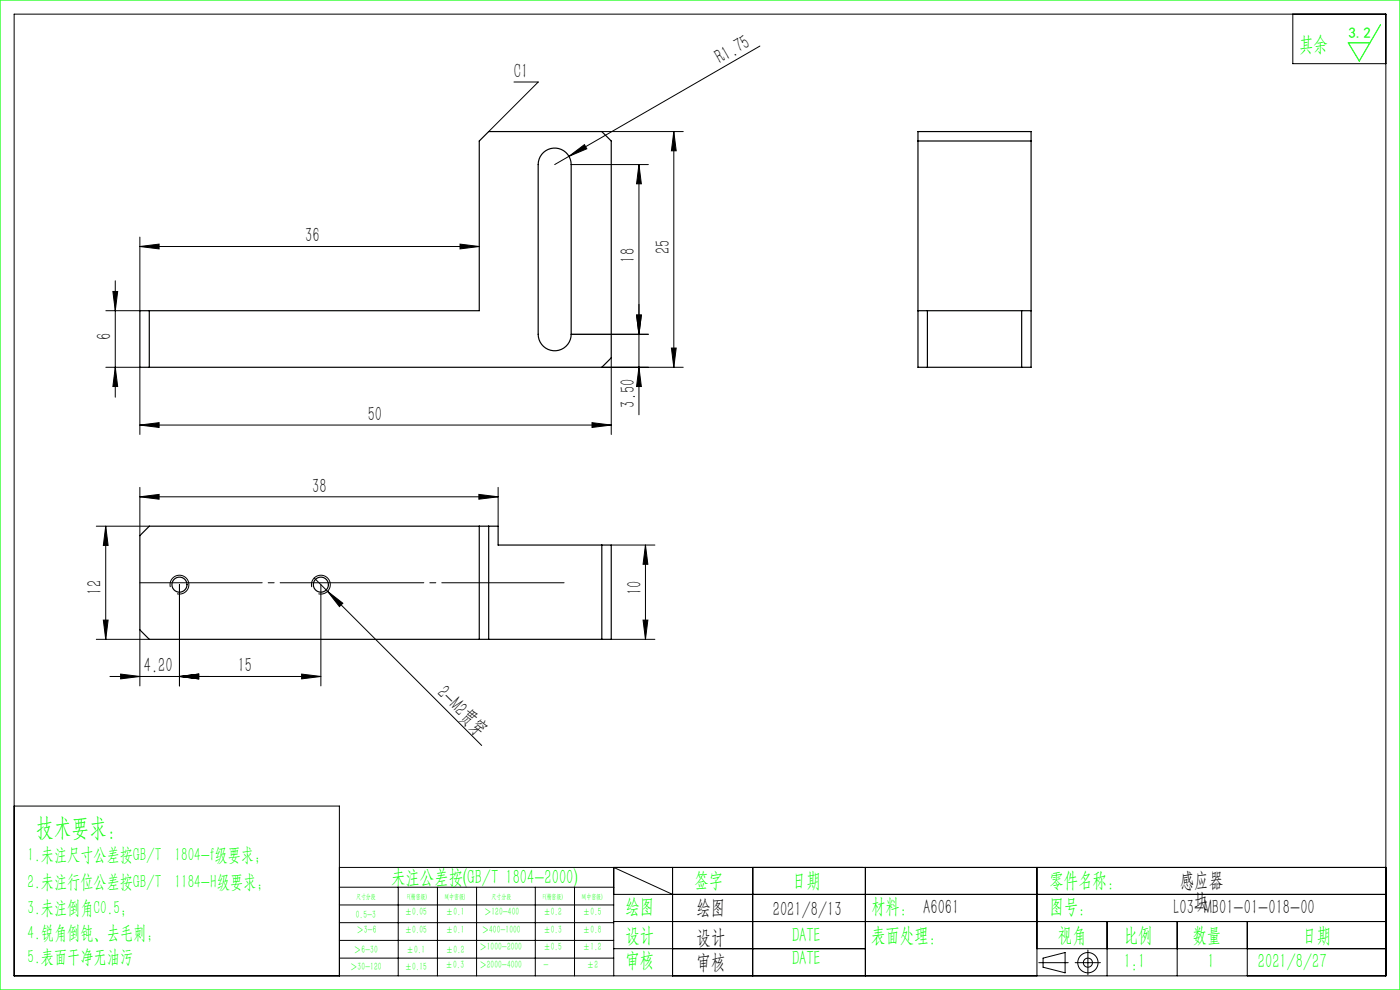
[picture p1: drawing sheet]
<svg xmlns="http://www.w3.org/2000/svg" width="297mm" height="210mm" viewBox="0 0 297 210" stroke-linecap="round" stroke-linejoin="round" font-family="sans-serif">
<g fill="none" stroke="#000" stroke-width=".21">
<path d="M3 3h291v204h-291zM109 17.4h5.2l-10.5 10.5M161.2 9.8l-40.5 23.4M274.3 3v10.5h19.7M120.7 33.2l3.3-2.5 .5 .9zM120.7 33.2l-3 1.7M121.2 34.9h16.3M127.7 27.9h17.2M135.5 34.9v53.1M135.5 34.9l.6 4.1h-1.1zM142.9 27.9l.6 4.1h-1.1zM142.9 27.9v50"/>
<path d="M24.5 59.6v24.7M29.7 52.3l4.1-.5v1zM29.7 50.3v15.6h-7.2M29.7 52.3h72M97.6 51.8l4.1 .5-4.1 .5zM22.5 77.9h7.2v14.3M23.9 61.8h1.1l-.5 4.1zM24.5 77.9l.5 4.1h-1.1zM121.2 70.9h16.3M127.7 77.9h17.2M129.7 75.9v16.3M135 66.8h1.1l-.6 4.1z"/>
<path d="M135.5 77.9l.6 4.1h-1.1zM142.4 73.8h1.1l-.6 4.1zM29.7 90.2l4.1-.5v1zM29.7 90.2h100M125.6 89.7l4.1 .5-4.1 .5zM20.4 111.6h11.3M22.4 111.6l.5 4.1h-1zM22.4 111.6v24M29.7 105.4l4.1-.5v1zM29.7 103.4v10.2M29.7 105.4h76M101.6 104.9l4.1 .5-4.1 .5z"/>
<path d="M105.7 103.4v8.2M129.7 115.6h9.2M136.9 115.6v20M136.9 115.6l.5 4.1h-1zM20.4 135.6h11.3M21.9 131.5h1l-.5 4.1zM29.7 133.6v11.9M36.1 124.5a2 2 0 0 1 1.8-2.5 2 2 0 0 1 2.2 2.2 2 2 0 0 1-2.5 1.7M38.1 124v21.5M66.1 124.5a2 2 0 0 1 1.8-2.5 2 2 0 0 1 2.2 2.2 2 2 0 0 1-2.5 1.7M66.7 122.6l2.8 2.8M68.1 124v21.5"/>
<path d="M69.5 125.4l3.2 2.6-.7 .7zM69.5 125.4l32.7 32.7M129.7 135.6h9.2M136.4 131.5h1l-.5 4.1zM23.3 143.5h44.8M25.6 143l4.1 .5-4.1 .5zM38.1 143.5l4.1-.5v1zM64 143l4.1 .5-4.1 .5zM3 171h69v36M72 184h222M72 188.2h58.2M72 192h58.2"/>
<path d="M72 195.7h58.2M72 199.5h58.2M84.5 188.2v18.8M92.8 188.2v18.8M101.1 188.2v18.8M113.6 188.2v18.8M121.9 188.2v18.8M130.2 189.7h163.8M130.2 195.5h163.8M142.7 189.7l-12.5-5.7v23M142.7 184v23M159.7 184v23"/>
<path d="M183.6 184v23M220 184v23M234.9 195.5v11.5M249.7 195.5v11.5M264.6 195.5v11.5M72 203.2h58.2M130.2 201.2h53.4M220 201.2h74M220.4 204.2h6.2M221.3 203.2l4.7-1.1v4.3l-4.7-1.2zM228.1 204.2h5.3M230.8 201.5v5.3"/>
<circle cx="230.8" cy="204.2" r="2.15"/>
<circle cx="230.8" cy="204.2" r=".96"/>
</g>
<path d="M29.7 123.6h90" fill="none" stroke="#000" stroke-width=".21" stroke-dasharray="30.5 1.3 1.3 1.3" stroke-dashoffset="4.5"/>
<path d="M0 0h297v210h-297zM292.9 5.2l-4.5 7.7-2.4-3.8h4.6" fill="none" stroke="#0f0" stroke-width=".25"/>
<g fill="#000">
<path d="M120.7 33.2l3.3-2.5 .5 .9zM69.5 125.4l3.2 2.6-.7 .7z"/>
<path d="M142.9 27.9l.6 4.1h-1.1zM142.4 73.8h1.1l-.6 4.1zM135 66.8h1.1l-.6 4.1zM135.5 77.9l.6 4.1h-1.1zM136.9 115.6l.5 4.1h-1zM136.4 131.5h1l-.5 4.1z"/>
<path d="M29.7 52.3l4.1-.5v1zM97.6 51.8l4.1 .5-4.1 .5z"/>
<path d="M24.5 77.9l.5 4.1h-1.1zM23.9 61.8h1.1l-.5 4.1z"/>
<path d="M135 66.8h1.1l-.6 4.1zM135.5 34.9l.6 4.1h-1.1z"/>
<path d="M29.7 90.2l4.1-.5v1zM125.6 89.7l4.1 .5-4.1 .5zM29.7 105.4l4.1-.5v1zM101.6 104.9l4.1 .5-4.1 .5zM25.6 143l4.1 .5-4.1 .5zM38.1 143.5l4.1-.5v1zM38.1 143.5l4.1-.5v1zM64 143l4.1 .5-4.1 .5z"/>
<path d="M22.4 111.6l.5 4.1h-1zM21.9 131.5h1l-.5 4.1z"/>
</g>
<g fill="none" stroke="#000" stroke-width=".25">
<path d="M115.3 32.3a3.5 3.5 0 0 1 3.8-.6 3.5 3.5 0 0 1 2.1 3.2v36a3.5 3.5 0 0 1-3.5 3.5 3.5 3.5 0 0 1-3.5-3.5v-36a3.5 3.5 0 0 1 1.1-2.6zM194.7 27.9h24v50h-24zM194.7 29.9h24M29.7 65.9h72v-36l2-2h24l2 2v46l-2 2h-98zM31.7 65.9v12M194.7 65.9h24M196.7 65.9v12M216.7 65.9v12M31.7 111.6h74v4h24v20h-98l-2-2v-20zM101.7 111.6v24M103.7 111.6v24M127.7 115.6v20"/>
<circle cx="38.1" cy="124" r="1.6"/>
<circle cx="68.1" cy="124" r="1.6"/>
</g>
<text font-size="5.4" fill="#0f0" x="7.7" y="177.2">技术要求：</text>
<g font-size="4.4" fill="#0f0">
<text x="275.6" y="10.8">其余</text>
<text x="83" y="187.5">未注公差按(GB/T 1804-2000)</text>
<text x="147.3" y="188">签字</text>
<text x="168" y="188">日期</text>
<text x="222.6" y="188">零件名称：</text>
<text x="132.7" y="193.6">绘图</text>
<text x="184.8" y="193.6">材料： A6061</text>
<text x="222.6" y="193.6">图号：</text>
<text x="132.7" y="199.8">设计</text>
<text x="168" y="199.8">DATE</text>
<text x="184.8" y="199.8">表面处理：</text>
<text x="224.4" y="199.8">视角</text>
<text x="238.4" y="199.8">比例</text>
<text x="253" y="199.8">数量</text>
<text x="276.3" y="199.8">日期</text>
<text x="132.7" y="205.1">审核</text>
<text x="168" y="204.6">DATE</text>
<text x="238.4" y="205.3">1:1</text>
<text x="256.2" y="205.3">1</text>
<text x="266.9" y="205.3">2021/8/27</text>
</g>
<g font-size="4.4">
<text x="109" y="16.5">C1</text>
<text x="152.8" y="13.6" transform="rotate(-30 152.8 13.6)">R1.75</text>
<text x="64.8" y="51.4">36</text>
<text x="142.1" y="53.8" transform="rotate(-90 142.1 53.8)">25</text>
<text x="134.7" y="55.7" transform="rotate(-90 134.7 55.7)">18</text>
<text x="23.6" y="72.2" transform="rotate(-90 23.6 72.2)">6</text>
<text x="78" y="89.3">50</text>
<text x="134.7" y="86.5" transform="rotate(-90 134.7 86.5)">3.50</text>
<text x="66.2" y="104.5">38</text>
<text x="21.6" y="126.1" transform="rotate(-90 21.6 126.1)">12</text>
<text x="136.1" y="126.2" transform="rotate(-90 136.1 126.2)">10</text>
<text x="30.5" y="142.6">4.20</text>
<text x="50.4" y="142.6">15</text>
<text x="92.5" y="147.3" transform="rotate(45 92.5 147.3)">2-M2贯穿</text>
<text x="250.3" y="188.1">感应器</text>
<text x="147.8" y="194">绘图</text>
<text x="163.9" y="194.3">2021/8/13</text>
<text x="249" y="194">L03-MB01-01-018-00</text>
<text x="253.4" y="192.6">块</text>
<text x="147.8" y="200.2">设计</text>
<text x="147.8" y="205.5">审核</text>
</g>
<g font-size="4" fill="#0f0">
<text x="5.9" y="182.6">1.未注尺寸公差按GB/T 1804-f级要求；</text>
<text x="5.9" y="188.4">2.未注行位公差按GB/T 1184-H级要求；</text>
<text x="5.9" y="193.9">3.未注倒角C0.5；</text>
<text x="5.9" y="199.2">4.锐角倒钝、去毛刺；</text>
<text x="5.9" y="204.2">5.表面干净无油污</text>
</g>
<text font-size="3.2" fill="#0f0" x="286.1" y="8">3.2</text>
<g font-size="2.3" fill="#0f0">
<text x="75.5" y="194.7">0.5-3</text>
<text x="75.6" y="198">＞3-6</text>
<text x="85.9" y="194.2">±0.05</text>
<text x="85.9" y="198">±0.05</text>
<text x="94.6" y="194.2">±0.1</text>
<text x="94.6" y="198">±0.1</text>
<text x="102.2" y="198">＞400-1000</text>
<text x="102.7" y="194.2">＞120-400</text>
<text x="115.3" y="194.2">±0.2</text>
<text x="115.3" y="198">±0.3</text>
<text x="123.7" y="194.2">±0.5</text>
<text x="123.7" y="198">±0.8</text>
<text x="75.1" y="202.2">＞6-30</text>
<text x="86.3" y="202.2">±0.1</text>
<text x="94.6" y="202.2">±0.2</text>
<text x="101.7" y="201.6">＞1000-2000</text>
<text x="115.3" y="201.6">±0.5</text>
<text x="123.7" y="201.6">±1.2</text>
<text x="74.3" y="205.8">＞30-120</text>
<text x="85.9" y="205.8">±0.15</text>
<text x="94.5" y="205.4">±0.3</text>
<text x="101.7" y="205.4">＞2000-4000</text>
<text x="115.3" y="205.4">-</text>
<text x="124.5" y="205.4">±2</text>
</g>
<g font-size="1.5" fill="#0f0">
<text x="75.5" y="190.6">尺寸分段</text>
<text x="86.4" y="190.6">F(精密级)</text>
<text x="94.4" y="190.6">M(中密级)</text>
<text x="104.3" y="190.6">尺寸分段</text>
<text x="115.2" y="190.6">F(精密级)</text>
<text x="123.5" y="190.6">M(中密级)</text>
</g>
</svg>
